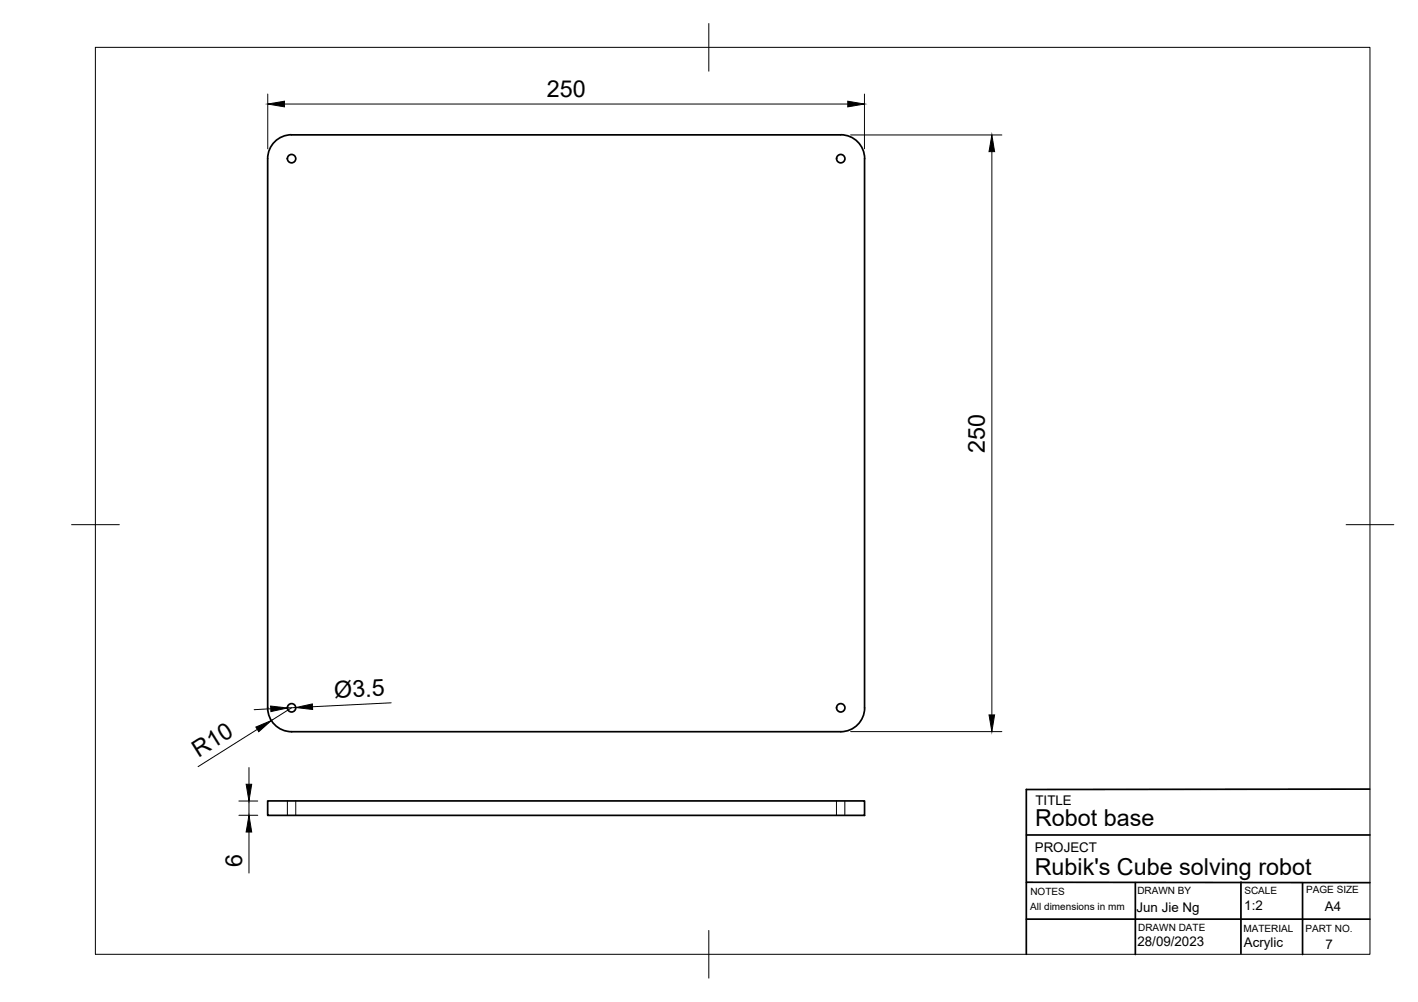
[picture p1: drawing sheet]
<svg xmlns="http://www.w3.org/2000/svg" width="297mm" height="210mm" viewBox="0 0 297 210" stroke-linecap="round" stroke-linejoin="round" font-family="sans-serif">
<!-- layer: Visible -->
<g fill="none" stroke="#000" stroke-width=".36">
<path d="M181.1 33.2v115.1M181.1 33.2a5 5 0 0 0-5-4.9l-115-.1a5 5 0 0 0-5 5v115.1M56.1 148.3a5 5 0 0 0 5 5h115a5 5 0 0 0 5-5M56.1 167.8h125v3h-125z"/>
<circle cx="61.1" cy="33.2" r=".88"/>
<circle cx="176.1" cy="33.2" r=".88"/>
<circle cx="61.1" cy="148.3" r=".88"/>
<circle cx="176.1" cy="148.3" r=".88"/>
</g>
<!-- layer: Hidden -->
<path d="M60.2 167.8v3M62 167.8v3M175.2 167.8v3M177 167.8v3" fill="none" stroke="#000" stroke-width=".21"/>
<!-- layer: BORDER -->
<path d="M20 9.9h267v190h-267zM148.5 4.9v10M15 109.9h10M282 109.9h10M148.5 194.9v10" fill="none" stroke="#000" stroke-width=".21"/>
<!-- layer: TITLEBLOCK -->
<path d="M215 174.9h72M286.9 165.3l-71.9 .1v34.5M215 192.5h72M215 184.8l72 .1M237.8 184.9v15.1M259.9 184.8v15M272.9 185v15" fill="none" stroke="#000" stroke-width=".36"/>
<!-- layer: FD_Dimensions -->
<g fill="none" stroke="#000" stroke-width=".21">
<path d="M56.1 19.7v11.5M181.1 19.7v11.5M59.6 21.8h118M178.2 28.3h31.7M207.8 31.8v118M53.9 152.8l-12.4 7.8M56.7 148.5l-3.5 .2M61.1 148.3l-4.2 2.6M62 148.2l-1.8 .1M81.9 147.2l-16.4 .9M178.2 153.3h31.7M50 167.8h4"/>
<path d="M50 170.8h4M52.2 160.8v3.5M52.2 167.8v3M52.2 174.3v8.6"/>
</g>
<path d="M56.1 21.8l3.5-.6v1.2zM177.6 21.2l3.5 .6-3.5 .6zM207.8 28.3l.5 3.5h-1.1zM53.6 152.3l3.3-1.4-2.7 2.4zM56.7 147.9l3.5 .4-3.5 .8zM62 148.2l3.4-.7 .1 1.1zM207.2 149.8h1.1l-.5 3.5zM51.6 164.3h1.1l-.5 3.5zM52.2 170.8l.5 3.5h-1.1z" fill="#000" stroke="#000" stroke-width=".21"/>
<g font-size="4.9">
<text x="114.6" y="20.3">250</text>
<text x="206.3" y="94.8" transform="rotate(-90 206.3 94.8)">250</text>
<text x="70.1" y="146.3" transform="rotate(-3 70.1 146.3)">Ø3.5</text>
<text x="41.6" y="158.8" transform="rotate(-32 41.6 158.8)">R10</text>
<text x="216.8" y="173.1">Robot base</text>
<text x="50.7" y="181.7" transform="rotate(-90 50.7 181.7)">6</text>
<text x="216.7" y="183.3">Rubik's Cube solving robot</text>
</g>
<g font-size="2.8">
<text x="216.9" y="168.6">TITLE</text>
<text x="216.8" y="178.5">PROJECT</text>
<text x="238.1" y="191">Jun Jie Ng</text>
<text x="260.6" y="190.6">1:2</text>
<text x="277.5" y="190.7">A4</text>
<text x="238.3" y="198.2">28/09/2023</text>
<text x="260.6" y="198.3">Acrylic</text>
<text x="277.7" y="198.7">7</text>
</g>
<g font-size="2.1">
<text x="215.8" y="190.5">All dimensions in mm</text>
<text x="215.8" y="187.5">NOTES</text>
<text x="238.3" y="187.3">DRAWN BY</text>
<text x="260.7" y="187.3">SCALE</text>
<text x="273.6" y="187.1">PAGE SIZE</text>
<text x="238.4" y="195.1">DRAWN DATE</text>
<text x="260.5" y="195.3">MATERIAL</text>
<text x="273.5" y="195.3">PART NO.</text>
</g>
</svg>
